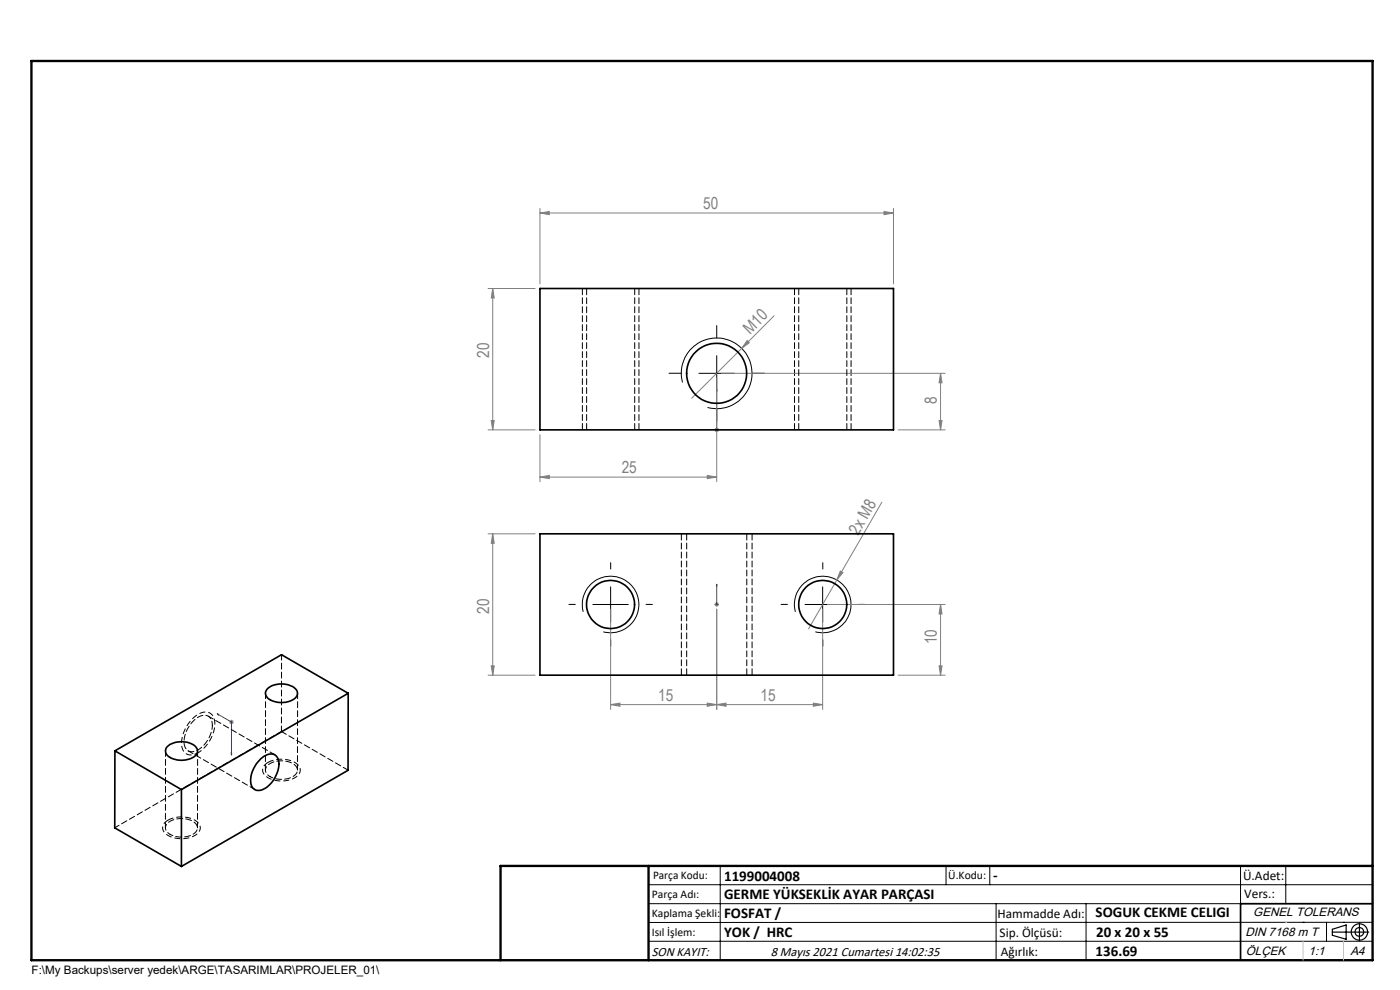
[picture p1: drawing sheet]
<svg xmlns="http://www.w3.org/2000/svg" width="297mm" height="210mm" viewBox="0 0 297 210" stroke-linecap="round" stroke-linejoin="round" font-family="sans-serif">
<g fill="none" stroke="#000" stroke-width=".21">
<path d="M148.3 79.2h7.5M152 75.5v7.4M144.8 81.1a7.5 7.5 0 0 1 6.5-9.4 7.5 7.5 0 0 1 8.2 8.1 7.5 7.5 0 0 1-9.4 6.6M123.7 129.8a6 6 0 0 1 5.3-7.6 6 6 0 0 1 6.5 6.5 6 6 0 0 1-7.5 5.3M125.8 128.2h7.5M129.5 124.5v7.5M168.7 129.8a6 6 0 0 1 5.3-7.6 6 6 0 0 1 6.5 6.5 6 6 0 0 1-7.5 5.3M170.8 128.2h7.5M174.5 124.5v7.5M137.6 187.7h153.6M137.6 191.7h153.6M137.6 199.7h153.6"/>
<path d="M152.8 183.7v20M200.7 183.7v4M210 183.7v4M211.3 191.7v12M230.4 191.7v12M263.2 183.7v20M272.8 183.7v8M276.4 195.6h.1M281.4 195.6v4.1M285 195.6h.1M291.2 195.6l-153.6 .1"/>
</g>
<path d="M35.7 174a1.73 1.73 0 0 0-1.2 1.6 1.73 1.73 0 0 0 1.2 1.6 5.7 5.7 0 0 0 6.4-.6 1.68 1.68 0 0 0-.8-2.6 6.2 6.2 0 0 0-5.6 0M56.9 161.7a1.73 1.73 0 0 0-1.2 1.6 1.73 1.73 0 0 0 1.2 1.7 5.7 5.7 0 0 0 6.5-.7 1.68 1.68 0 0 0-.9-2.6 6.2 6.2 0 0 0-5.6 0" fill="none" stroke="#000" stroke-width=".21" stroke-dasharray="1.3 .6" stroke-dashoffset=".1" stroke-linecap="butt"/>
<path d="M42 159.7a7.4 7.4 0 0 0 3.5-7.2 2.07 2.07 0 0 0-3.4-1 7.4 7.4 0 0 0-3.5 7.1 2.07 2.07 0 0 0 3.4 1.1" fill="none" stroke="#000" stroke-width=".21" stroke-dasharray="1.3 .6" stroke-dashoffset=".4" stroke-linecap="butt"/>
<g fill="none" stroke="#000" stroke-width=".25">
<path d="M282.6 197.7h7.8M282.6 197.1l3-.9v3l-3-.8zM288.4 195.8v3.8M106.2 203.7h185"/>
<circle cx="288.4" cy="197.7" r="1.74"/>
<circle cx="288.4" cy="197.7" r=".93"/>
</g>
<path d="M152 91.1v.2zM152 82.6v.4v-.4M152 91.2h.1M152 82.6v8.6M152 123.9v4.3M152 123.9v.5v-.5M152 128.1v.2zM152 128.2h.1M46.1 151.4l3 1.8v7M46.1 151.4l.3 .1v.2zM49 159.8l.2 .1-.1 .3z" fill="none" stroke="#00f" stroke-width=".21"/>
<g fill="none" stroke="#808080" stroke-width=".21">
<path d="M114.5 45.2l2-.3v.6zM114.5 44.2v16M114.5 45.2h75M187.5 44.9l2 .3-2 .3zM189.5 44.2v16M103.5 61.2h10M104.5 61.2v30M104.5 61.2l.3 2h-.6zM153 79.2h47.5M157.3 73.9l-10.6 10.6M158.5 72.2l.5 .5-1.7 1.2zM164.2 67l-6.9 6.9"/>
<path d="M199.5 79.2l.3 2h-.6zM199.5 79.2v12M103.5 91.2h10M104.2 89.2h.6l-.3 2zM114.5 92.2v10M151.5 91.2h1M151.7 90.8l.7 .7M152 80.2v22M152.4 90.8l-.7 .7M190.5 91.2h10M199.2 89.2h.6l-.3 2zM103.5 113.2h10"/>
<path d="M104.5 113.2v30M104.5 113.2l.3 2h-.6zM114.5 101.2l2-.3v.6zM114.5 101.2h37.5M150 100.9l2 .3-2 .3zM187.1 106.5l-15.6 26.9M129.5 129.2v21.3M151.5 128.2h1M151.7 127.9l.7 .7M152 127.7v1M152 129.2v21.3M152.4 127.9l-.7 .7"/>
<path d="M174.5 129.2v21.3M175.5 128.2h25M178.3 121.1l.5 .4-1.3 1.5zM199.5 128.2l.3 2h-.6zM199.5 128.2v15M48.6 153.2h1M48.8 152.8l.7 .7M49.1 152.7v1M49.5 152.8l-.7 .7M103.5 143.2h10M104.2 141.2h.6l-.3 2zM129.5 149.5l2-.4v.7z"/>
<path d="M129.5 149.5h45M150 149.1l2 .4-2 .3zM152 149.5l2-.4v.7zM172.5 149.1l2 .4-2 .3zM190.5 143.2h10M199.2 141.2h.6l-.3 2z"/>
</g>
<path d="M144.5 79.2h-2.6M152 71.7v-2.6M159.5 79.2h2.7M152 86.7v2.6M122 128.2h-1.3M129.5 120.7v-1.3M129.5 135.7v1.4M137 128.2h1.4M167 128.2h-1.3M174.5 120.7v-1.3M174.5 135.7v1.4M182 128.2h1.4" fill="none" stroke="#000" stroke-width=".21" stroke-dasharray="15.2 1.3 1.3 1.3"/>
<path d="M123.5 61.2v30M168.5 61.2v30M135.5 91.2v-30M180.5 91.2v-30M144.5 113.2v30M159.5 143.2v-30" fill="none" stroke="#000" stroke-width=".21" stroke-dasharray="1.3 .6" stroke-dashoffset="-.1"/>
<path d="M291.2 191.7h-28v12" fill="none" stroke="#000" stroke-width=".35"/>
<path d="M6.7 12.9h284.5v190.8h-284.5zM137.6 183.7v20M291.2 183.7h-185v20" fill="none" stroke="#000" stroke-width=".5"/>
<path d="M276.4 199.7v4M285 199.7v4" fill="none" stroke="#c0c0c0" stroke-width=".21"/>
<path d="M272.8 195.6h.1" fill="none" stroke="#c0c0c0" stroke-width=".25"/>
<g fill="#00f">
<path d="M152 91.1v.2zM152 82.6v.4z"/>
<path d="M46.1 151.4l.3 .1v.2zM49 159.8l.2 .1-.1 .3zM152 123.9v.5zM152 128.1v.2z"/>
</g>
<g fill="#808080">
<path d="M158.5 72.2l.5 .5-1.7 1.2z"/>
<path d="M178.3 121.1l.5 .4-1.3 1.5z"/>
<path d="M114.5 101.2l2-.3v.6zM150 100.9l2 .3-2 .3z"/>
<path d="M172.5 149.1l2 .4-2 .3zM152 149.5l2-.4v.7z"/>
<path d="M199.5 79.2l.3 2h-.6zM199.2 89.2h.6l-.3 2z"/>
<path d="M104.5 113.2l.3 2h-.6zM104.2 141.2h.6l-.3 2z"/>
<path d="M104.5 61.2l.3 2h-.6zM104.2 89.2h.6l-.3 2z"/>
<path d="M199.5 128.2l.3 2h-.6zM199.2 141.2h.6l-.3 2z"/>
<path d="M129.5 149.5l2-.4v.7zM150 149.1l2 .4-2 .3z"/>
<path d="M114.5 45.2l2-.3v.6zM187.5 44.9l2 .3-2 .3z"/>
</g>
<g fill="none" stroke="#000" stroke-width=".35">
<path d="M114.5 61.2h75v30h-75zM114.5 113.2h75v30h-75zM24.4 159.3l14.1 8.2M24.4 159.3l-.1 16.3 14.2 8.2M35.6 158.3a4.7 4.7 0 0 1 6 .3 1.5 1.5 0 0 1-1 2.3 4.7 4.7 0 0 1-5.3-.9l-.2-.7 .1-.5zM56.8 146.1a4.8 4.8 0 0 1 6.1 .2 1.53 1.53 0 0 1-1.1 2.3 4.7 4.7 0 0 1-5.2-.8l-.3-.7zM73.9 147.1l-14.2-8.2-35.3 20.4M73.9 147.1l-35.4 20.4M73.9 147.1l-.1 16.3-35.3 20.4M38.5 167.5v16.3M55.3 161a2.38 2.38 0 0 1 3.4-.6 4.4 4.4 0 0 1-.5 4.7 4.1 4.1 0 0 1-3.8 2.5 2.35 2.35 0 0 1-1.2-2.9 7.2 7.2 0 0 1 2.1-3.7z"/>
<circle cx="152" cy="79.2" r="6.4"/>
<circle cx="129.5" cy="128.2" r="5.1"/>
<circle cx="174.5" cy="128.2" r="5.1"/>
</g>
<path d="M124.4 61.2v30M169.4 61.2v30M134.6 91.2v-30M179.6 91.2v-30M145.7 113.2v30M158.4 143.2v-30" fill="none" stroke="#000" stroke-width=".21" stroke-dasharray="1.3 .6" stroke-dashoffset="-.1"/>
<path d="M36.1 177a1.47 1.47 0 0 1-1-1.4 1.47 1.47 0 0 1 1-1.4 4.9 4.9 0 0 1 5.5 .6 1.54 1.54 0 0 1-1 2.4 5.4 5.4 0 0 1-4.5-.2M57.3 164.7a1.47 1.47 0 0 1-1-1.4 1.47 1.47 0 0 1 1-1.3 4.9 4.9 0 0 1 5.5 .6 1.54 1.54 0 0 1-1 2.3 5.4 5.4 0 0 1-4.5-.2" fill="none" stroke="#000" stroke-width=".21" stroke-dasharray="1.3 .6" stroke-dashoffset=".6"/>
<path d="M24.4 175.6l35.3-20.4" fill="none" stroke="#000" stroke-width=".21" stroke-dasharray="1.3 .6" stroke-dashoffset=".2"/>
<path d="M45.1 153.9a6.3 6.3 0 0 1-3.9 5.5 1.75 1.75 0 0 1-2.2-2.1 6.3 6.3 0 0 1 3.9-5.5 1.75 1.75 0 0 1 2.2 2.1" fill="none" stroke="#000" stroke-width=".21" stroke-dasharray="1.3 .6" stroke-dashoffset=".4"/>
<path d="M35.1 159.3v16.3M39.9 159.3l14.2 8.2M56.3 147v16.3M59.7 155.2l14.1 8.2M59.7 155.2v-16.3M41.9 175.6v-16.3M58.3 160.1l-14.1-8.2M63.1 163.4v-16.4" fill="none" stroke="#000" stroke-width=".21" stroke-dasharray="1.3 .6" stroke-dashoffset=".1"/>
<g font-size="3.5" fill="#808080">
<text x="149.2" y="44.4">50</text>
<text x="159.2" y="71" transform="rotate(-45 159.2 71)">M10</text>
<text x="103.8" y="75.9" transform="rotate(-90 103.8 75.9)">20</text>
<text x="198.8" y="85.8" transform="rotate(-90 198.8 85.8)">8</text>
<text x="131.9" y="100.4">25</text>
<text x="182.1" y="113.6" transform="rotate(-60 182.1 113.6)">2x M8</text>
<text x="103.8" y="130.2" transform="rotate(-90 103.8 130.2)">20</text>
<text x="198.8" y="136.7" transform="rotate(-90 198.8 136.7)">10</text>
<text x="139.6" y="148.7">15</text>
<text x="161.3" y="148.7">15</text>
</g>
<g font-size="3.2">
<text x="153.6" y="186.8">1199004008</text>
<text x="153.6" y="190.8">GERME YÜKSEKLİK AYAR PARÇASI</text>
<text x="210.7" y="186.6">-</text>
<text x="153.6" y="194.8">FOSFAT /</text>
<text x="232.4" y="194.5">SOGUK CEKME CELIGI</text>
<text x="153.6" y="198.8">YOK / HRC</text>
<text x="232.4" y="202.8">136.69</text>
<text x="232.5" y="198.8">20 x 20 x 55</text>
</g>
<g font-size="2.8">
<text x="263.7" y="186.7">Ü.Adet:</text>
<text x="263.9" y="190.5">Vers.:</text>
<text x="211.6" y="194.8">Hammadde Adı:</text>
<text x="138.3" y="202.8">SON KAYIT:</text>
<text x="163.5" y="202.8">8 Mayıs 2021 Cumartesi 14:02:35</text>
<text x="212.1" y="198.7">Sip. Ölçüsü:</text>
<text x="212.3" y="202.7">Ağırlık:</text>
</g>
<g font-size="2.6">
<text x="265.9" y="194.4">GENEL TOLERANS</text>
<text x="264.2" y="198.5">DIN 7168 m T</text>
<text x="264.3" y="202.6">ÖLÇEK</text>
<text x="277.6" y="202.6">1:1</text>
<text x="286.5" y="202.6">A4</text>
</g>
<g font-size="2.5">
<text x="138.3" y="190.5">Parça Adı:</text>
<text x="138.5" y="186.5">Parça Kodu:</text>
<text x="201.2" y="186.5">Ü.Kodu:</text>
<text x="138.3" y="194.5">Kaplama Şekli:</text>
<text x="138.3" y="198.6">Isıl İşlem:</text>
<text x="6.7" y="206.7">F:\My Backups\server yedek\ARGE\TASARIMLAR\PROJELER_01\</text>
</g>
</svg>
